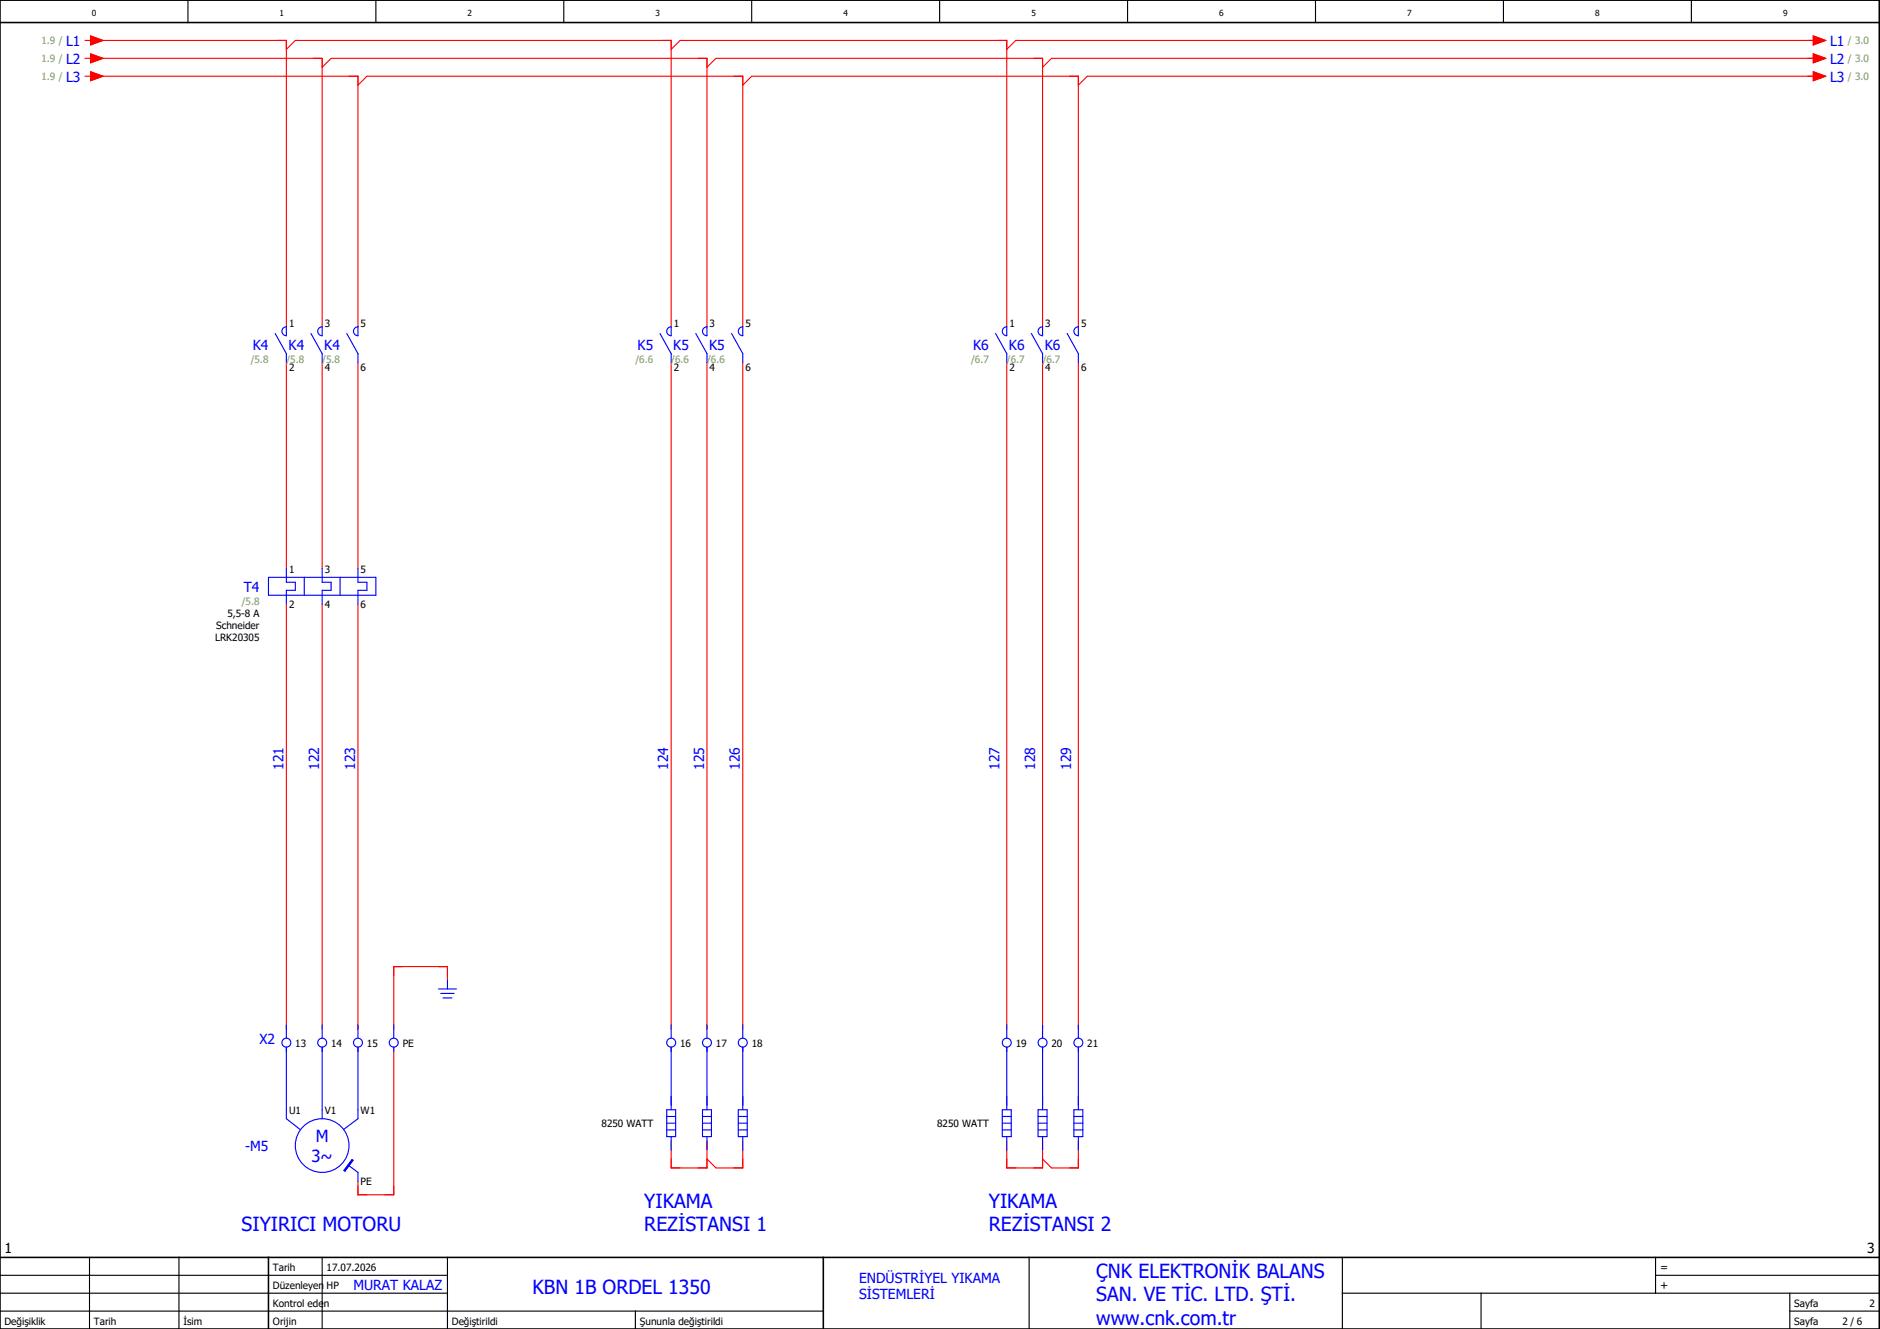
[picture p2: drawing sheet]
<svg xmlns="http://www.w3.org/2000/svg" width="420mm" height="297mm" viewBox="0 0 420 297" stroke-linecap="round" stroke-linejoin="round" font-family="sans-serif">
<g fill="none" stroke="#000" stroke-width=".25">
<path d="M42 0v5M84 0v5M126 0v5M168 0v5M210 0v5M252 0v5M294 0v5M336 0v5M378 0v5M0 293h184M0 289h100M0 285h100"/>
<path d="M20 281v16M40 281v16M72 281v16M100 281v16M142 293v4M230 281v16M300 289h120M300 281v16M331 289v8M370 285h50M370 281v8M400 293h20"/>
<path d="M400 289v8"/>
</g>
<path d="M0 5h420M0 0h420v297h-420zM0 281h420M60 281v16M184 281v16" fill="none" stroke="#000" stroke-width=".35"/>
<g fill="none" stroke="#f00" stroke-width=".25">
<path d="M19 9h1.3M19 13h1.3M19 17h1.3M20.3 8l2.7 1-2.7 1zM20.3 12l2.7 1-2.7 1zM20.3 16l2.7 1-2.7 1zM21 9h43v64M21 13h51v60M21 17h59v56M64 11l2-2h84v64M72 15l2-2h84v60M80 19l2-2h84v56"/>
<path d="M150 11l2-2h73v64M158 15l2-2h73v60M166 19l2-2h73v56M405.2 8l2.8 1-2.8 1zM405.2 12l2.8 1-2.8 1zM405.2 16l2.8 1-2.8 1zM406 9h-179l-2 2M406 13h-171l-2 2M406 17h-163l-2 2M64 81v46M72 81v46M80 81v46"/>
<path d="M150 81v149M158 81v149M166 81v149M225 81v149M233 81v149M241 81v149M64 135v95M72 135v95M80 135v95M100 219v-3h-12v14M88 234v33h-8v-3M150 255v6h8v-6"/>
<path d="M166 255v6h-6l-2-2M225 255v6h8v-6M241 255v6h-6l-2-2"/>
</g>
<g fill="none" stroke="#00f" stroke-width=".25">
<path d="M61.5 74.5l2.5 4.5M63.3 73.3l.7-.3v2a1 1 0 0 1-.9-.6 1 1 0 0 1 .2-1.1zM64 79v2M69.5 74.5l2.5 4.5v2M71.3 73.3l.7-.3v2a1 1 0 0 1-.9-.6 1 1 0 0 1 .2-1.1zM77.5 74.5l2.5 4.5v2M79.3 73.3l.7-.3v2a1 1 0 0 1-.9-.6 1 1 0 0 1 .2-1.1zM147.5 74.5l2.5 4.5v2M149.3 73.3l.7-.3v2a1 1 0 0 1-.9-.6 1 1 0 0 1 .2-1.1zM155.5 74.5l2.5 4.5v2M157.3 73.3l.7-.3v2a1 1 0 0 1-.9-.6 1 1 0 0 1 .2-1.1zM163.5 74.5l2.5 4.5v2"/>
<path d="M165.3 73.3l.7-.3v2a1 1 0 0 1-.9-.6 1 1 0 0 1 .2-1.1zM222.5 74.5l2.5 4.5v2M224.3 73.3l.7-.3v2a1 1 0 0 1-.9-.6 1 1 0 0 1 .2-1.1zM230.5 74.5l2.5 4.5v2M232.3 73.3l.7-.3v2a1 1 0 0 1-.9-.6 1 1 0 0 1 .2-1.1zM238.5 74.5l2.5 4.5v2M240.3 73.3l.7-.3v2a1 1 0 0 1-.9-.6 1 1 0 0 1 .2-1.1zM60 129h24v4h-24zM64 127v3.1h2v1.8h-2v3.1M68 129v4M72 127v3.1h2v1.8h-2v3.1M76 129v4"/>
<path d="M80 127v3.1h2v1.8h-2v3.1M100 219v2M64 229v3M64 234v16l3.2 2.5M72 229v3M72 234v16M80 229v3M80 234v16l-3.2 2.4M88 229v3M88 234v1M98 221h4M98.5 222h3"/>
<path d="M99 223h2M150 229v3M150 234v14M158 229v3M158 234v14M166 229v3M166 234v14M225 229v3M225 234v14M233 229v3M233 234v14M241 229v3"/>
<path d="M241 234v14M78.7 259.2l.2 .1-1.8 2.4-.2-.1zM149 251h2M149 248h2v6h-2zM149 249.5h2M149 252.5h2M150 254v3M157 251h2M157 248h2v6h-2zM157 249.5h2M157 252.5h2M158 254v3"/>
<path d="M165 251h2M165 248h2v6h-2zM165 249.5h2M165 252.5h2M166 254v3M224 251h2M224 248h2v6h-2zM224 249.5h2M224 252.5h2M225 254v3M232 251h2M232 248h2v6h-2z"/>
<path d="M232 249.5h2M232 252.5h2M233 254v3M240 251h2M240 248h2v6h-2zM240 249.5h2M240 252.5h2M241 254v3M77.8 260.4l2.2 1.6v2"/>
<circle cx="64" cy="233" r="1"/>
<circle cx="72" cy="233" r="1"/>
<circle cx="80" cy="233" r="1"/>
<circle cx="88" cy="233" r="1"/>
<circle cx="150" cy="233" r="1"/>
<circle cx="158" cy="233" r="1"/>
<circle cx="166" cy="233" r="1"/>
<circle cx="225" cy="233" r="1"/>
<circle cx="233" cy="233" r="1"/>
<circle cx="241" cy="233" r="1"/>
<circle cx="72" cy="256" r="6"/>
</g>
<path d="M78.7 259.2l.2 .1-1.8 2.4-.2-.1z" fill="#00f" stroke="#00f" stroke-width=".22"/>
<g fill="#f00" stroke="#f00" stroke-width=".22">
<path d="M20.3 8l2.7 1-2.7 1z"/>
<path d="M20.3 16l2.7 1-2.7 1z"/>
<path d="M20.3 12l2.7 1-2.7 1z"/>
<path d="M405.2 8l2.8 1-2.8 1z"/>
<path d="M405.2 16l2.8 1-2.8 1z"/>
<path d="M405.2 12l2.8 1-2.8 1z"/>
</g>
<g font-size="4.3" fill="#00f">
<text x="144" y="269.9">YIKAMA</text>
<text x="221" y="269.9">YIKAMA</text>
<text x="54" y="275.1">SIYIRICI MOTORU</text>
<text x="144" y="275.1">REZİSTANSI 1</text>
<text x="221" y="275.1">REZİSTANSI 2</text>
<text x="245" y="285.6">ÇNK ELEKTRONİK BALANS</text>
<text x="119" y="289.1">KBN 1B ORDEL 1350</text>
<text x="245" y="290.9">SAN. VE TİC. LTD. ŞTİ.</text>
<text x="245" y="296.1">www.cnk.com.tr</text>
</g>
<g font-size="3.7" fill="#00f">
<text x="70.6" y="255.3">M</text>
<text x="69.6" y="259.8">3~</text>
</g>
<g font-size="3.1" fill="#00f">
<text x="14.8" y="10.3">L1</text>
<text x="409" y="10.3">L1</text>
<text x="14.8" y="14.3">L2</text>
<text x="409" y="14.3">L2</text>
<text x="14.8" y="18.3">L3</text>
<text x="409" y="18.3">L3</text>
<text x="56.5" y="78.3">K4</text>
<text x="64.5" y="78.3">K4</text>
<text x="72.5" y="78.3">K4</text>
<text x="142.5" y="78.3">K5</text>
<text x="150.5" y="78.3">K5</text>
<text x="158.5" y="78.3">K5</text>
<text x="217.5" y="78.3">K6</text>
<text x="225.5" y="78.3">K6</text>
<text x="233.5" y="78.3">K6</text>
<text x="54.5" y="132.3">T4</text>
<text x="63.4" y="172" transform="rotate(-90 63.4 172)">121</text>
<text x="71.4" y="172" transform="rotate(-90 71.4 172)">122</text>
<text x="79.4" y="172" transform="rotate(-90 79.4 172)">123</text>
<text x="149.4" y="172" transform="rotate(-90 149.4 172)">124</text>
<text x="157.4" y="172" transform="rotate(-90 157.4 172)">125</text>
<text x="165.4" y="172" transform="rotate(-90 165.4 172)">126</text>
<text x="223.4" y="172" transform="rotate(-90 223.4 172)">127</text>
<text x="231.4" y="172" transform="rotate(-90 231.4 172)">128</text>
<text x="239.4" y="172" transform="rotate(-90 239.4 172)">129</text>
<text x="58" y="233.4">X2</text>
<text x="54.8" y="257.3">-M5</text>
<text x="192" y="286.6">ENDÜSTRİYEL YIKAMA</text>
<text x="79" y="288.4">MURAT KALAZ</text>
<text x="192" y="290.4">SİSTEMLERİ</text>
</g>
<g font-size="3.1">
<text x="1" y="280">1</text>
<text x="417.3" y="280">3</text>
</g>
<g font-size="2.5">
<text x="371" y="284">=</text>
<text x="371" y="288">+</text>
</g>
<g font-size="2.2" fill="#7ca552">
<text x="9.3" y="9.9">1.9 /</text>
<text x="413" y="9.9">/ 3.0</text>
<text x="9.3" y="17.9">1.9 /</text>
<text x="9.3" y="13.9">1.9 /</text>
<text x="413" y="17.9">/ 3.0</text>
<text x="413" y="13.9">/ 3.0</text>
<text x="56" y="81.2">/5.8</text>
<text x="64" y="81.2">/5.8</text>
<text x="72" y="81.2">/5.8</text>
<text x="142" y="81.2">/6.6</text>
<text x="150" y="81.2">/6.6</text>
<text x="158" y="81.2">/6.6</text>
<text x="217" y="81.2">/6.7</text>
<text x="225" y="81.2">/6.7</text>
<text x="233" y="81.2">/6.7</text>
<text x="54" y="135.2">/5.8</text>
</g>
<g font-size="2.2">
<text x="64.6" y="73">1</text>
<text x="72.6" y="73">3</text>
<text x="80.6" y="73">5</text>
<text x="150.6" y="73">1</text>
<text x="158.6" y="73">3</text>
<text x="166.6" y="73">5</text>
<text x="225.6" y="73">1</text>
<text x="233.6" y="73">3</text>
<text x="241.6" y="73">5</text>
<text x="64.6" y="82.9">2</text>
<text x="72.6" y="82.9">4</text>
<text x="80.6" y="82.9">6</text>
<text x="150.6" y="82.9">2</text>
<text x="158.6" y="82.9">4</text>
<text x="166.6" y="82.9">6</text>
<text x="225.6" y="82.9">2</text>
<text x="233.6" y="82.9">4</text>
<text x="241.6" y="82.9">6</text>
<text x="64.6" y="128">1</text>
<text x="72.6" y="128">3</text>
<text x="80.6" y="128">5</text>
<text x="50.8" y="137.9">5,5-8 A</text>
<text x="64.6" y="135.9">2</text>
<text x="72.6" y="135.9">4</text>
<text x="80.6" y="135.9">6</text>
<text x="48.1" y="143.3">LRK20305</text>
<text x="48.3" y="140.6">Schneider</text>
<text x="66" y="233.9">13</text>
<text x="74" y="233.9">14</text>
<text x="82" y="233.9">15</text>
<text x="90" y="233.9">PE</text>
<text x="152" y="233.9">16</text>
<text x="160" y="233.9">17</text>
<text x="168" y="233.9">18</text>
<text x="227" y="233.9">19</text>
<text x="235" y="233.9">20</text>
<text x="243" y="233.9">21</text>
<text x="64.6" y="249">U1</text>
<text x="72.6" y="249">V1</text>
<text x="80.6" y="249">W1</text>
<text x="134.4" y="251.9">8250 WATT</text>
<text x="209.4" y="251.9">8250 WATT</text>
<text x="80.6" y="264.9">PE</text>
<text x="61" y="284">Tarih</text>
<text x="73" y="284">17.07.2026</text>
<text x="61" y="288">Düzenleyen</text>
<text x="61" y="292">Kontrol eden</text>
<text x="73" y="288">HP</text>
<text x="401" y="292">Sayfa</text>
<text x="417.8" y="292">2</text>
<text x="1" y="296">Değişiklik</text>
<text x="21" y="296">Tarih</text>
<text x="41" y="296">İsim</text>
<text x="61" y="296">Orijin</text>
<text x="101" y="296">Değiştirildi</text>
<text x="143" y="296">Şununla değiştirildi</text>
<text x="401" y="296">Sayfa</text>
<text x="411.8" y="296">2 / 6</text>
</g>
<g font-size="1.9">
<text x="20.5" y="3.7">0</text>
<text x="62.5" y="3.7">1</text>
<text x="104.5" y="3.7">2</text>
<text x="146.5" y="3.7">3</text>
<text x="188.5" y="3.7">4</text>
<text x="230.5" y="3.7">5</text>
<text x="272.5" y="3.7">6</text>
<text x="314.5" y="3.7">7</text>
<text x="356.5" y="3.7">8</text>
<text x="398.5" y="3.7">9</text>
</g>
</svg>
